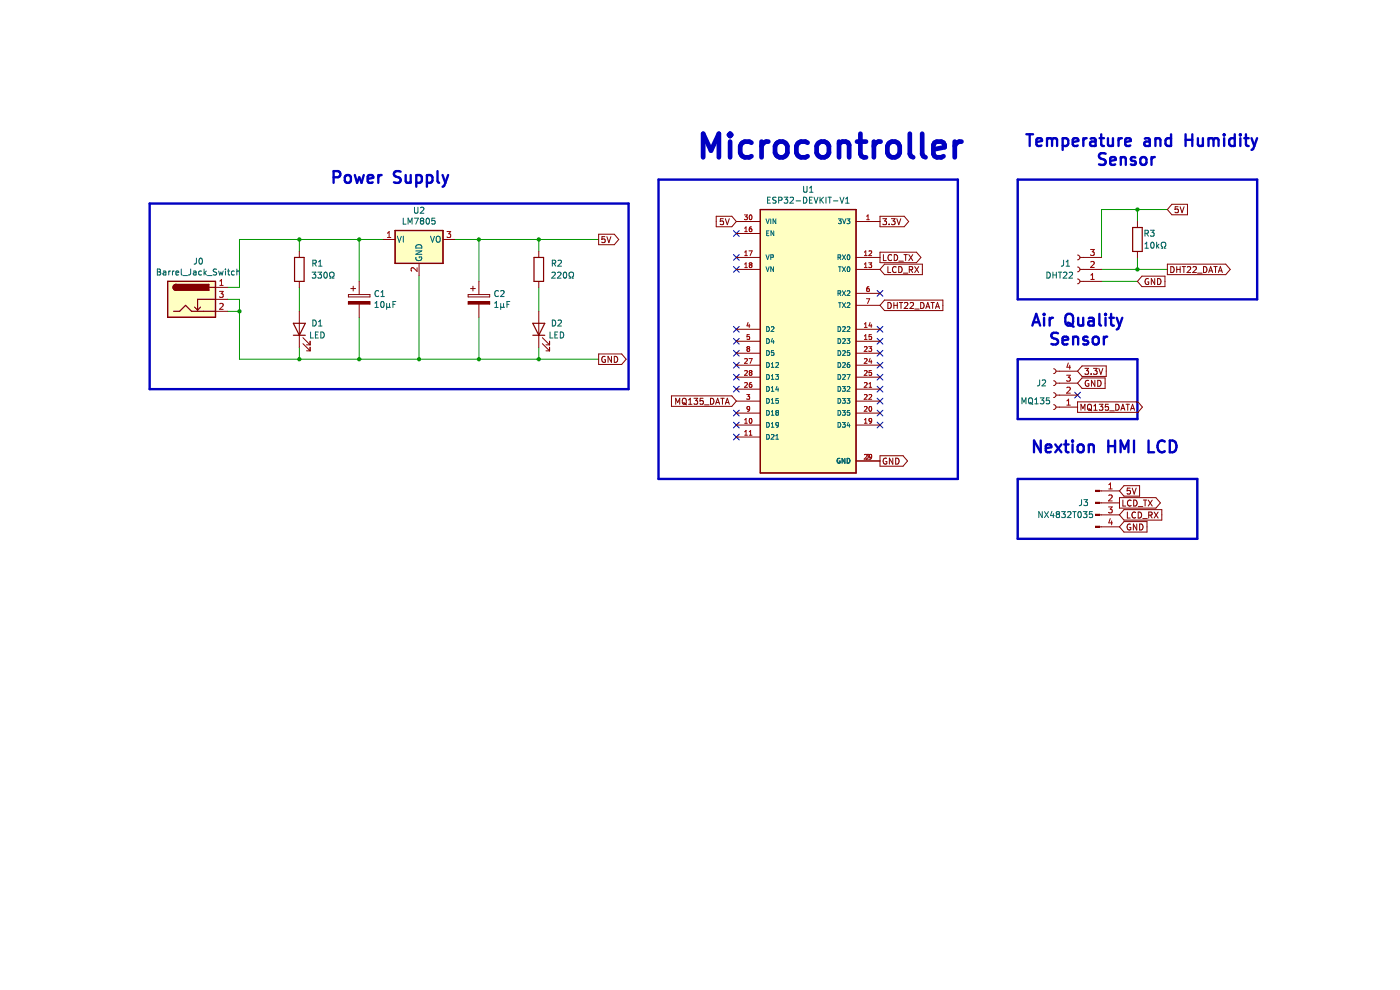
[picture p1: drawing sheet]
EESchema Schematic File Version 4
EELAYER 30 0
EELAYER END
$Descr A4 11693 8268
encoding utf-8
Sheet 1 1
Title ""
Date ""
Rev ""
Comp ""
Comment1 ""
Comment2 ""
Comment3 ""
Comment4 ""
$EndDescr
$Comp
L Connector:Conn_01x03_Female J1
U 1 1
P 9000 2250
F 0 "J1" H 9100 2200 50  0000 C CNN
F 1 "DHT22" H 9150 2300 50  0000 C CNN
F 2 "Connector_PinSocket_2.54mm:PinSocket_1x03_P2.54mm_Vertical" H 9000 2250 50  0001 C CNN
F 3 "~" H 9000 2250 50  0001 C CNN
	1    9000 2250
	-1   0    0    1   
$EndComp
Text GLabel 9750 1750 2    50   Input ~ 0
5V
Text GLabel 9500 2350 2    50   Input ~ 0
GND
Text GLabel 7350 1850 2    50   Output ~ 0
3.3V
Text GLabel 9750 2250 2    50   Output ~ 0
DHT22_DATA
NoConn ~ 6150 1950
Wire Notes Line width 20
	5500 4000 5500 1500
Text Notes 8550 1400 0    98   ~ 20
Temperature and Humidity\n        Sensor
$Comp
L Regulator_Linear:LM7805_TO220 U2
U 1 1
P 3500 2000
F 0 "U2" H 3500 2242 50  0000 C CNN
F 1 "LM7805" H 3500 2151 50  0000 C CNN
F 2 "Package_TO_SOT_THT:TO-220-3_Vertical" H 3500 2225 50  0001 C CIN
F 3 "https://www.onsemi.cn/PowerSolutions/document/MC7800-D.PDF" H 3500 1950 50  0001 C CNN
	1    3500 2000
	1    0    0    -1  
$EndComp
$Comp
L Device:CP C1
U 1 1
P 3000 2500
F 0 "C1" H 3118 2546 50  0000 L CNN
F 1 "10μF" H 3118 2455 50  0000 L CNN
F 2 "Capacitor_THT:CP_Radial_D6.3mm_P2.50mm" H 3038 2350 50  0001 C CNN
F 3 "~" H 3000 2500 50  0001 C CNN
	1    3000 2500
	1    0    0    -1  
$EndComp
Text GLabel 5000 3000 2    50   Output ~ 0
GND
Text GLabel 5000 2000 2    50   Output ~ 0
5V
Text GLabel 9350 4200 2    50   Output ~ 0
LCD_TX
Text GLabel 9350 4300 2    50   Input ~ 0
LCD_RX
Text Notes 8600 2900 0    98   ~ 20
Air Quality\n  Sensor
Text GLabel 9000 3400 2    50   Output ~ 0
MQ135_DATA
NoConn ~ 9000 3300
Text GLabel 9000 3200 2    50   Input ~ 0
GND
Text GLabel 9000 3100 2    50   Input ~ 0
3.3V
Text Notes 8600 3800 0    98   ~ 20
Nextion HMI LCD
Text Notes 2750 1550 0    98   ~ 20
Power Supply
$Comp
L Connector:Conn_01x04_Male J3
U 1 1
P 9150 4200
F 0 "J3" H 9050 4200 50  0000 C CNN
F 1 "NX4832T035" H 8900 4100 50  0000 C CNN
F 2 "Connector_PinHeader_2.54mm:PinHeader_1x04_P2.54mm_Vertical" H 9150 4200 50  0001 C CNN
F 3 "~" H 9150 4200 50  0001 C CNN
	1    9150 4200
	1    0    0    -1  
$EndComp
Text GLabel 9350 4400 2    50   Input ~ 0
GND
Text GLabel 9350 4100 2    50   Input ~ 0
5V
$Comp
L Device:R R3
U 1 1
P 9500 2000
F 0 "R3" H 9400 1950 50  0000 C CNN
F 1 "10kΩ" H 9350 2050 50  0000 C CNN
F 2 "Resistor_THT:R_Axial_DIN0207_L6.3mm_D2.5mm_P10.16mm_Horizontal" V 9430 2000 50  0001 C CNN
F 3 "~" H 9500 2000 50  0001 C CNN
	1    9500 2000
	-1   0    0    1   
$EndComp
$Comp
L Device:LED D1
U 1 1
P 2500 2750
F 0 "D1" V 2550 2600 50  0000 C CNN
F 1 "LED" V 2450 2600 50  0000 C CNN
F 2 "LED_THT:LED_D5.0mm_Clear" H 2500 2750 50  0001 C CNN
F 3 "~" H 2500 2750 50  0001 C CNN
	1    2500 2750
	0    -1   -1   0   
$EndComp
$Comp
L Device:R R1
U 1 1
P 2500 2250
F 0 "R1" H 2350 2200 50  0000 C CNN
F 1 "330Ω" H 2300 2300 50  0000 C CNN
F 2 "Resistor_THT:R_Axial_DIN0207_L6.3mm_D2.5mm_P10.16mm_Horizontal" V 2430 2250 50  0001 C CNN
F 3 "~" H 2500 2250 50  0001 C CNN
	1    2500 2250
	-1   0    0    1   
$EndComp
$Comp
L Device:R R2
U 1 1
P 4500 2250
F 0 "R2" H 4350 2200 50  0000 C CNN
F 1 "220Ω" H 4300 2300 50  0000 C CNN
F 2 "Resistor_THT:R_Axial_DIN0207_L6.3mm_D2.5mm_P10.16mm_Horizontal" V 4430 2250 50  0001 C CNN
F 3 "~" H 4500 2250 50  0001 C CNN
	1    4500 2250
	-1   0    0    1   
$EndComp
$Comp
L Device:LED D2
U 1 1
P 4500 2750
F 0 "D2" V 4550 2600 50  0000 C CNN
F 1 "LED" V 4450 2600 50  0000 C CNN
F 2 "LED_THT:LED_D5.0mm_Clear" H 4500 2750 50  0001 C CNN
F 3 "~" H 4500 2750 50  0001 C CNN
	1    4500 2750
	0    -1   -1   0   
$EndComp
Wire Wire Line
	2500 2000 2500 2100
Wire Wire Line
	2500 3000 2500 2900
Wire Wire Line
	2500 2600 2500 2400
Wire Wire Line
	3200 2000 3000 2000
Wire Wire Line
	3000 2350 3000 2000
Connection ~ 3000 2000
Wire Wire Line
	3000 2000 2500 2000
Wire Wire Line
	3000 2650 3000 3000
Wire Wire Line
	3000 3000 2500 3000
Wire Wire Line
	3500 2300 3500 3000
Wire Wire Line
	3500 3000 3000 3000
Connection ~ 3000 3000
Wire Wire Line
	4000 2650 4000 3000
Wire Wire Line
	4000 3000 3500 3000
Connection ~ 3500 3000
Wire Wire Line
	4500 2900 4500 3000
Wire Wire Line
	4500 3000 4000 3000
Connection ~ 4000 3000
$Comp
L Device:CP C2
U 1 1
P 4000 2500
F 0 "C2" H 4118 2546 50  0000 L CNN
F 1 "1μF" H 4118 2455 50  0000 L CNN
F 2 "Capacitor_THT:CP_Radial_D6.3mm_P2.50mm" H 4038 2350 50  0001 C CNN
F 3 "~" H 4000 2500 50  0001 C CNN
	1    4000 2500
	1    0    0    -1  
$EndComp
Wire Wire Line
	4000 2350 4000 2000
Wire Wire Line
	4000 2000 3800 2000
Wire Wire Line
	4500 2100 4500 2000
Wire Wire Line
	4500 2000 4000 2000
Connection ~ 4000 2000
Wire Wire Line
	4500 2400 4500 2600
Wire Wire Line
	2000 2400 2000 2000
Wire Wire Line
	2000 2000 2500 2000
Connection ~ 2500 2000
Wire Wire Line
	2000 2600 2000 3000
Wire Wire Line
	2000 3000 2500 3000
Connection ~ 2500 3000
Wire Wire Line
	5000 3000 4500 3000
Connection ~ 4500 3000
Wire Wire Line
	5000 2000 4500 2000
Connection ~ 4500 2000
Wire Notes Line width 20
	1250 1700 5250 1700
Wire Notes Line width 20
	5250 1700 5250 3250
Wire Notes Line width 20
	5250 3250 1250 3250
Wire Notes Line width 20
	1250 1700 1250 3250
Text Notes 5800 1350 0    197  ~ 39
Microcontroller
$Comp
L Connector:Conn_01x04_Female J2
U 1 1
P 8800 3300
F 0 "J2" H 8900 3200 50  0000 C CNN
F 1 "MQ135" H 8950 3350 50  0000 C CNN
F 2 "Connector_PinSocket_2.54mm:PinSocket_1x04_P2.54mm_Vertical" H 8800 3300 50  0001 C CNN
F 3 "~" H 8800 3300 50  0001 C CNN
	1    8800 3300
	-1   0    0    1   
$EndComp
Wire Notes Line width 20
	10500 1500 8500 1500
Wire Notes Line width 20
	9500 3000 9500 3500
Wire Notes Line width 20
	9500 3500 8500 3500
Wire Notes Line width 20
	8500 4000 10000 4000
Wire Notes Line width 20
	10000 4000 10000 4500
Wire Notes Line width 20
	10000 4500 8500 4500
Wire Notes Line width 20
	8500 3500 8500 3000
Wire Notes Line width 20
	8500 3000 9500 3000
Wire Notes Line width 20
	8500 4500 8500 4000
$Comp
L Connector:Barrel_Jack_Switch J0
U 1 1
P 1600 2500
F 0 "J0" H 1657 2817 50  0000 C CNN
F 1 "Barrel_Jack_Switch" H 1657 2726 50  0000 C CNN
F 2 "Connector_BarrelJack:BarrelJack_Horizontal" H 1650 2460 50  0001 C CNN
F 3 "~" H 1650 2460 50  0001 C CNN
	1    1600 2500
	1    0    0    -1  
$EndComp
Wire Wire Line
	2000 2600 1900 2600
Wire Wire Line
	1900 2500 2000 2500
Wire Wire Line
	2000 2500 2000 2600
Connection ~ 2000 2600
Wire Wire Line
	1900 2400 2000 2400
Wire Notes Line width 20
	8500 1500 8500 2500
Wire Notes Line width 20
	10500 1500 10500 2500
Wire Wire Line
	9750 1750 9500 1750
Wire Wire Line
	9500 1750 9500 1850
Wire Wire Line
	9750 2250 9500 2250
Wire Wire Line
	9200 2350 9500 2350
Wire Wire Line
	9500 2150 9500 2250
Connection ~ 9500 2250
Wire Wire Line
	9500 2250 9200 2250
Wire Wire Line
	9200 2150 9200 1750
Wire Wire Line
	9200 1750 9500 1750
Connection ~ 9500 1750
Wire Notes Line width 20
	10500 2500 8500 2500
Text GLabel 6150 1850 0    50   Input ~ 0
5V
NoConn ~ 7350 2850
Text GLabel 7350 2250 2    50   Input ~ 0
LCD_RX
Text GLabel 7350 2150 2    50   Output ~ 0
LCD_TX
NoConn ~ 6150 3650
NoConn ~ 6150 3550
NoConn ~ 6150 3450
NoConn ~ 6150 3250
NoConn ~ 6150 3150
NoConn ~ 6150 3050
NoConn ~ 6150 2950
NoConn ~ 6150 2250
NoConn ~ 6150 2150
NoConn ~ 7350 3550
NoConn ~ 7350 3450
NoConn ~ 7350 3350
NoConn ~ 7350 3250
NoConn ~ 7350 3150
NoConn ~ 7350 3050
NoConn ~ 7350 2950
NoConn ~ 6150 2750
NoConn ~ 7350 2750
NoConn ~ 6150 2850
NoConn ~ 7350 2450
Text GLabel 7350 3850 2    50   Output ~ 0
GND
Text GLabel 6150 3350 0    50   Input ~ 0
MQ135_DATA
Text GLabel 7350 2550 2    50   Input ~ 0
DHT22_DATA
$Comp
L ESP32-DEVKIT-V1:ESP32-DEVKIT-V1 U1
U 1 1
P 6750 2850
F 0 "U1" H 6750 4117 50  0000 C CNN
F 1 "ESP32-DEVKIT-V1" H 6750 4026 50  0000 C CNN
F 2 "ESP32-DEVKIT-V1:MODULE_ESP32_DEVKIT_V1" H 6750 2850 50  0001 L BNN
F 3 "" H 6750 2850 50  0001 L BNN
F 4 "6.8 mm" H 6750 2850 50  0001 L BNN "MAXIMUM_PACKAGE_HEIGHT"
F 5 "N/A" H 6750 2850 50  0001 L BNN "PARTREV"
F 6 "DOIT" H 6750 2850 50  0001 L BNN "MANUFACTURER"
F 7 "Manufacturer Recommendations" H 6750 2850 50  0001 L BNN "STANDARD"
	1    6750 2850
	1    0    0    -1  
$EndComp
Wire Notes Line width 20
	5500 1500 8000 1500
Wire Notes Line width 20
	8000 1500 8000 4000
Wire Notes Line width 20
	8000 4000 5500 4000
$EndSCHEMATC
